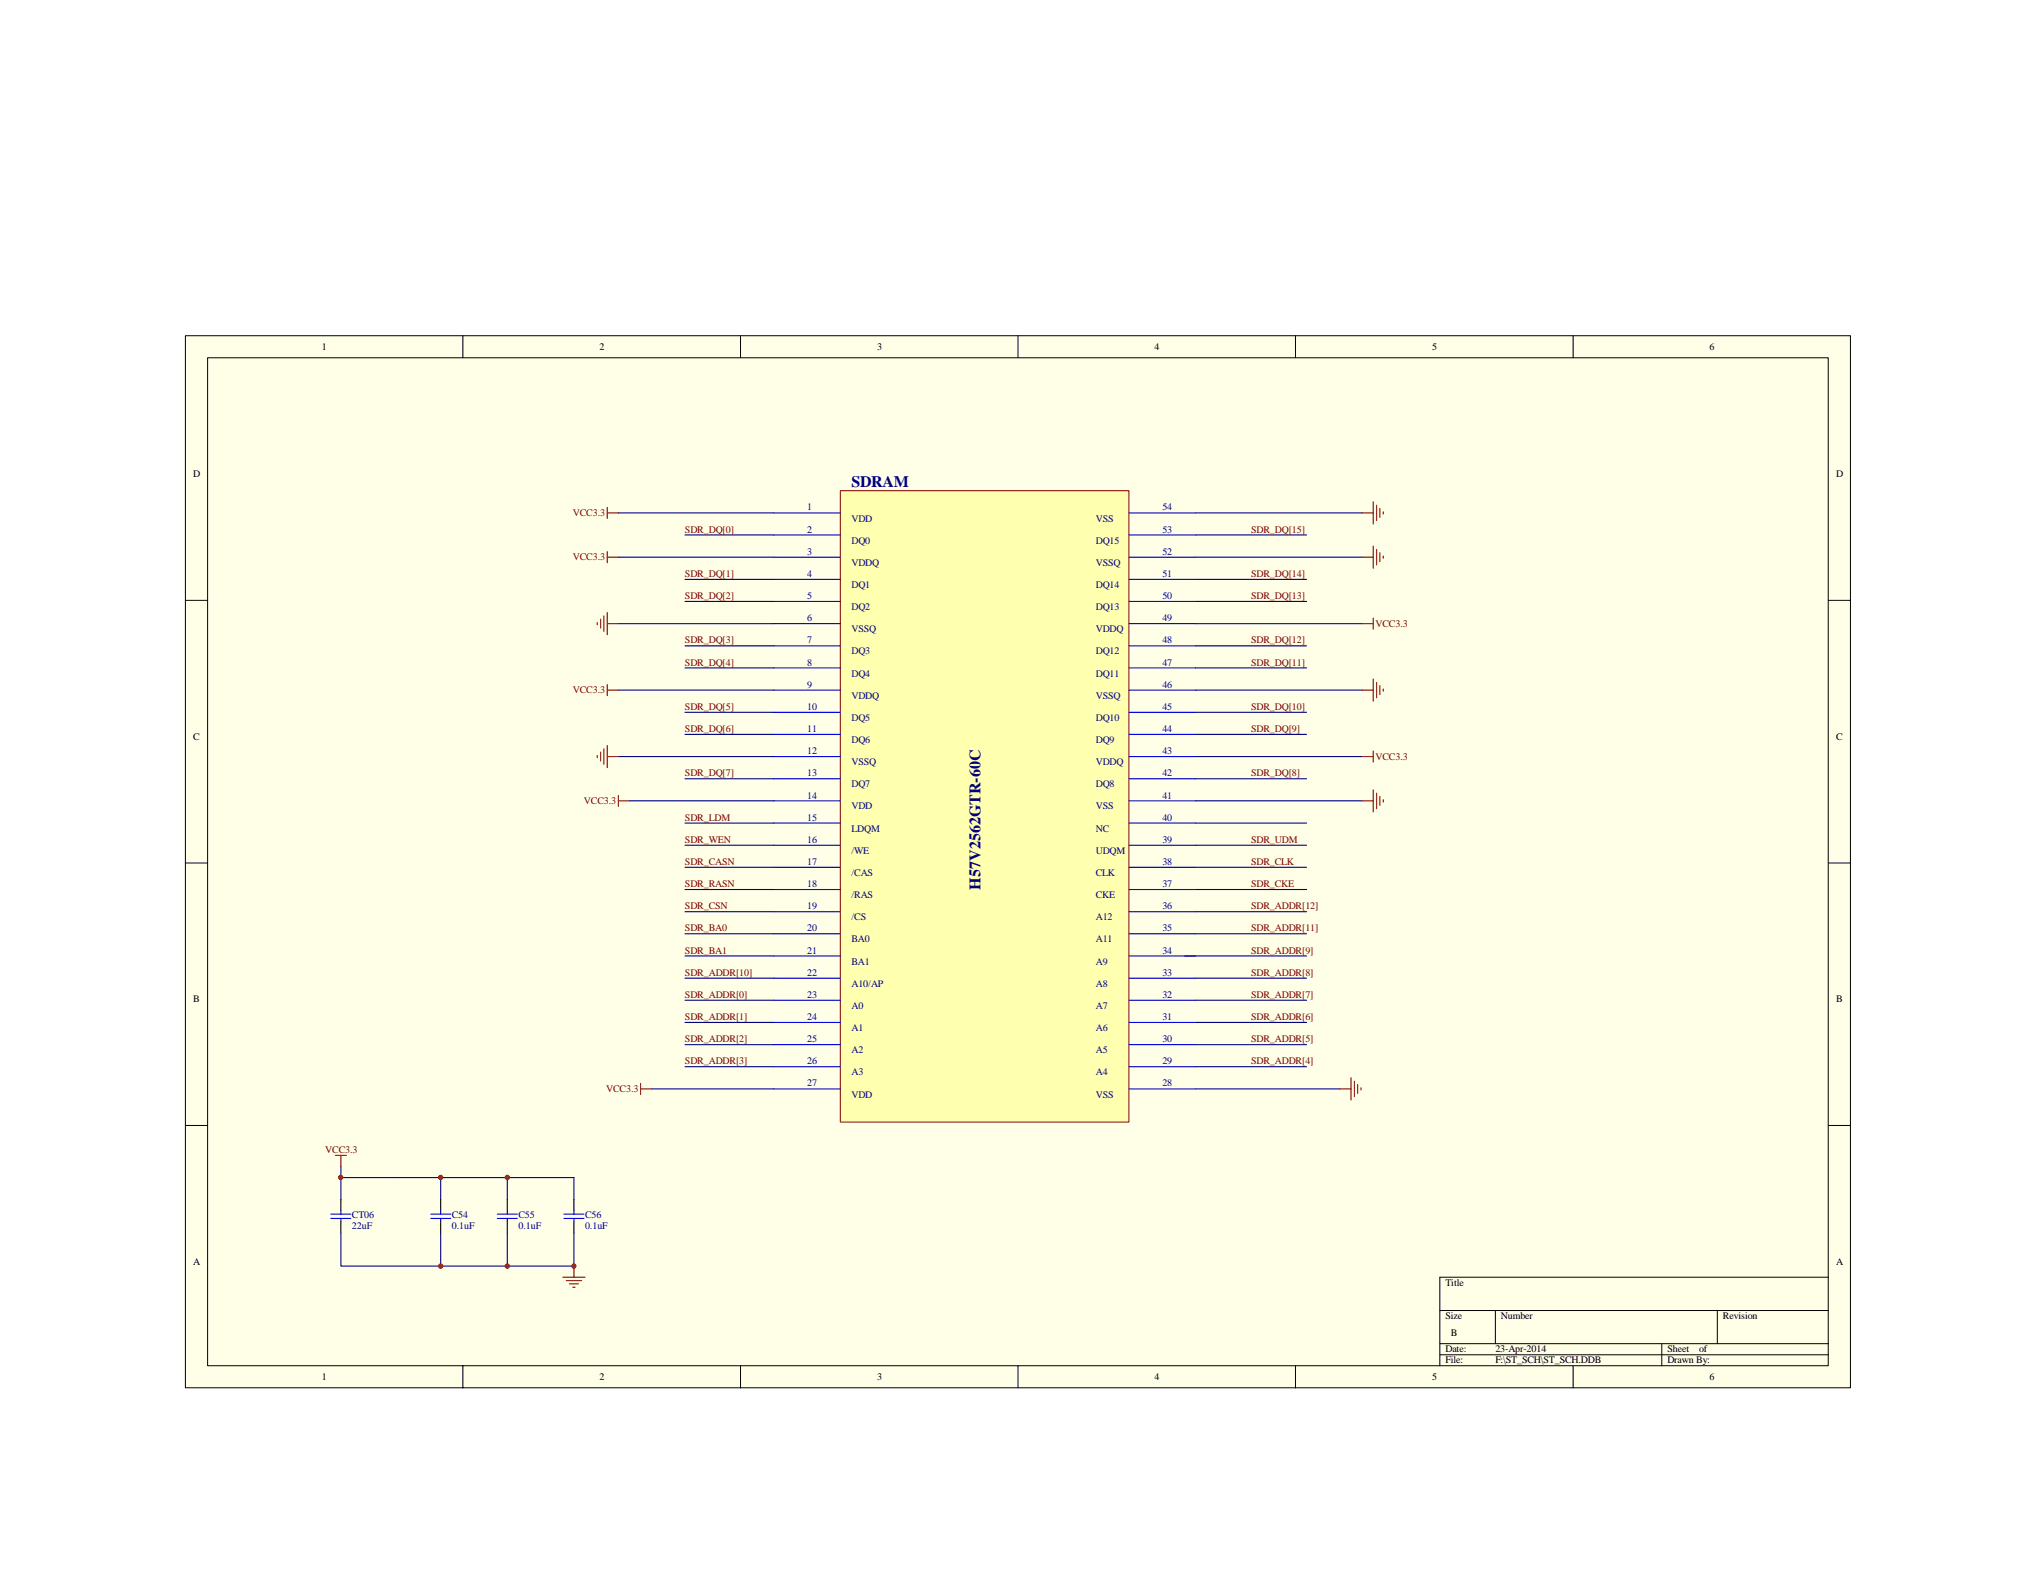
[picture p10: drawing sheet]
<svg xmlns="http://www.w3.org/2000/svg" width="279mm" height="216mm" viewBox="0 0 279 216" stroke-linecap="round" stroke-linejoin="round" font-family="sans-serif">
<path d="M25.4 46.1h228.5v144.4h-228.5z" fill="#ffffe8"/>
<g fill="none" stroke="#000" stroke-width=".14">
<path d="M25.4 46.1h228.5v144.4h-228.5zM28.5 49.1h222.4v138.4h-222.4zM63.5 46.1v3M101.6 46.1v3M139.7 46.1v3M177.8 46.1v3M215.9 46.1v3M25.4 82.4h3.1M250.9 82.4h3.1M25.4 118.4h3.1M250.9 118.4h3.1M25.4 154.5h3.1"/>
<path d="M250.9 154.5h3.1M197.6 179.9h53.3M205.2 179.9v4.5M235.7 179.9v4.5M250.9 175.3h-53.3v12.2M63.5 187.5v3M101.6 187.5v3M139.7 187.5v3M177.8 187.5v3M197.6 184.4h53.3M197.6 185.9h53.3M215.9 187.5v3"/>
<path d="M228 184.4v3.1"/>
</g>
<path d="M115.3 67.4h39.6v86.6h-39.6z" fill="#ffffb0"/>
<path d="M115.3 67.4h39.6v86.6h-39.6z" fill="none" stroke="#800000" stroke-width=".14"/>
<g fill="none" stroke="#00f" stroke-width=".15">
<path d="M106.2 70.4h9.1M106.2 73.4h9.1M106.2 76.5h9.1M106.2 79.5h9.1M154.9 70.4h9.2M154.9 73.4h9.2M154.9 76.5h9.2M154.9 79.5h9.2M106.2 82.5h9.1M106.2 85.6h9.1M106.2 88.6h9.1M106.2 91.7h9.1"/>
<path d="M106.2 94.7h9.1M106.2 97.8h9.1M154.9 82.5h9.2M154.9 85.6h9.2M154.9 88.6h9.2M154.9 91.7h9.2M154.9 94.7h9.2M154.9 97.8h9.2M106.2 100.8h9.1M106.2 103.8h9.1M106.2 106.9h9.1M106.2 109.9h9.1"/>
<path d="M106.2 113h9.1M106.2 116h9.1M106.2 119h9.1M154.9 100.8h9.2M154.9 103.8h9.2M154.9 106.9h9.2M154.9 109.9h9.2M154.9 113h9.2M154.9 116h9.2M154.9 119h9.2M106.2 122.1h9.1M106.2 125.1h9.1"/>
<path d="M106.2 128.2h9.1M106.2 131.2h9.1M106.2 134.3h9.1M106.2 137.3h9.1M154.9 122.1h9.2M154.9 125.1h9.2M154.9 128.2h9.2M154.9 131.2h9.2M154.9 134.3h9.2M154.9 137.3h9.2M106.2 140.3h9.1M106.2 143.4h9.1"/>
<path d="M106.2 146.4h9.1M106.2 149.5h9.1M154.9 140.3h9.2M154.9 143.4h9.2M154.9 146.4h9.2M154.9 149.5h9.2M45.4 166.6h2.7M45.4 167.2h2.7M46.8 166.2v.4M46.8 167.2v.5M59.1 166.6h2.7M59.1 167.2h2.7"/>
<path d="M60.5 166.2v.4M60.5 167.2v.5M68.2 166.6h2.8M68.2 167.2h2.8M69.6 166.2v.4M69.6 167.2v.5M77.4 166.6h2.7M77.4 167.2h2.7M78.8 166.2v.4M78.8 167.2v.5"/>
</g>
<g fill="none" stroke="#000080" stroke-width=".15">
<path d="M84.9 76.5h21.3M84.9 70.4h21.3M94 79.5h12.2M94 73.4h12.2M164.1 79.5h15.2M164.1 76.5h22.8M164.1 73.4h15.2M164.1 70.4h22.8M84.9 94.7h21.3M84.9 85.6h21.3M94 97.8h12.2M94 91.7h12.2"/>
<path d="M94 88.6h12.2M94 82.5h12.2M164.1 97.8h15.2M164.1 94.7h22.8M164.1 91.7h15.2M164.1 88.6h15.2M164.1 85.6h22.8M164.1 82.5h15.2M84.9 103.8h21.3M86.4 109.9h19.8M94 119h12.2M94 116h12.2"/>
<path d="M94 113h12.2M94 106.9h12.2M94 100.8h12.2M164.1 119h15.2M164.1 116h15.2M164.1 113h15.2M164.1 109.9h22.8M164.1 106.9h15.2M164.1 103.8h22.8M164.1 100.8h15.2M94 137.3h12.2M94 134.3h12.2"/>
<path d="M94 131.2h12.2M94 128.2h12.2M94 125.1h12.2M94 122.1h12.2M162.6 131.2h16.7M164.1 137.3h15.2M164.1 134.3h15.2M164.1 128.2h15.2M164.1 125.1h15.2M164.1 122.1h15.2M89.4 149.5h16.8M94 146.4h12.2"/>
<path d="M94 143.4h12.2M94 140.3h12.2M164.1 149.5h19.8M164.1 146.4h15.2M164.1 143.4h15.2M164.1 140.3h15.2M46.8 160.1v1.5h32v3.1M46.8 169.2v4.6h13.7M46.8 161.6v3.1M60.5 161.6v3.1M69.6 161.6v3.1M69.6 169.2v4.6"/>
<path d="M78.8 169.2v4.6h-18.3v-4.6"/>
</g>
<g fill="none" stroke="#800000" stroke-width=".15">
<path d="M83.3 75.7v1.5M83.3 70.4h1.6M83.3 76.5h1.6M83.3 69.6v1.6M186.9 70.4h1.5M186.9 76.5h1.5M188.4 68.9v3M188.4 75v3M188.9 69.3v2.2M188.9 75.4v2.1M189.4 69.8v1.2M189.4 75.9v1.2"/>
<path d="M189.8 70.3v.2M189.8 76.3v.3M82 85.4v.3M82.4 85v1.2M82.9 84.5v2.2M83.3 94v1.5M83.3 85.6h1.6M83.3 84.1v3M83.3 94.7h1.6M186.9 85.6h1.5M186.9 94.7h1.5M188.4 93.2v3"/>
<path d="M188.4 84.8v1.6M188.9 93.7v2.1M189.4 94.1v1.2M189.8 94.6v.3M82 103.7v.3M82.4 103.2v1.3M82.9 102.8v2.1M83.3 103.8h1.6M83.3 102.3v3.1M84.9 109.2v1.5M84.9 109.9h1.5M186.9 103.8h1.5"/>
<path d="M186.9 109.9h1.5M188.4 108.4v3M188.4 103.1v1.5M188.9 108.9v2.1M189.4 109.3v1.2M189.8 109.8v.3M46 158.6h1.5M46.8 158.6v1.5M87.9 148.7v1.5M87.9 149.5h1.5M183.9 149.5h1.5M185.4 147.9v3.1"/>
<path d="M185.9 148.4v2.1M186.3 148.8v1.3M186.8 149.3v.3M77.2 175.3h3.1M77.7 175.8h2.1M78.1 176.2h1.3M78.6 176.7h.3M78.8 173.8v1.5"/>
</g>
<path d="M46.8 164.7v1.5M46.8 167.7v1.5M60.5 164.7v1.5M60.5 167.7v1.5M69.6 164.7v1.5M69.6 167.7v1.5M78.8 164.7v1.5M78.8 167.7v1.5" fill="none" stroke="#000" stroke-width=".15"/>
<g fill="#800000" stroke="#800000" stroke-width=".14">
<circle cx="46.8" cy="161.6" r=".3"/>
<circle cx="60.5" cy="161.6" r=".3"/>
<circle cx="69.6" cy="161.6" r=".3"/>
<circle cx="60.5" cy="173.8" r=".3"/>
<circle cx="69.6" cy="173.8" r=".3"/>
<circle cx="78.7" cy="173.8" r=".29"/>
</g>
<g font-size="2.2" fill="#000080">
<text x="116.8" y="66.9">SDRAM</text>
<text x="134.6" y="122.1" transform="rotate(-90 134.6 122.1)">H57V2562GTR-60C</text>
</g>
<g font-size="1.4">
<text x="44.2" y="48">1</text>
<text x="82.3" y="48">2</text>
<text x="120.4" y="48">3</text>
<text x="158.4" y="48">4</text>
<text x="196.5" y="48">5</text>
<text x="234.6" y="48">6</text>
<text x="26.5" y="65.5">D</text>
<text x="252" y="65.5">D</text>
<text x="26.5" y="101.5">C</text>
<text x="252" y="101.5">C</text>
<text x="26.5" y="137.6">B</text>
<text x="252" y="137.6">B</text>
<text x="26.5" y="173.6">A</text>
<text x="252" y="173.6">A</text>
<text x="198.4" y="176.5">Title</text>
<text x="198.4" y="181.1">Size</text>
<text x="198.4" y="185.6">Date:</text>
<text x="199.1" y="183.3">B</text>
<text x="205.2" y="185.6">23-Apr-2014</text>
<text x="206" y="181.1">Number</text>
<text x="228.8" y="185.6">Sheet</text>
<text x="233.2" y="185.6">of</text>
<text x="236.4" y="181.1">Revision</text>
<text x="44.2" y="189.4">1</text>
<text x="82.3" y="189.4">2</text>
<text x="120.4" y="189.4">3</text>
<text x="158.4" y="189.4">4</text>
<text x="196.5" y="189.4">5</text>
<text x="198.4" y="187.1">File:</text>
<text x="205.2" y="187.1">F:\ST_SCH\ST_SCH.DDB</text>
<text x="228.8" y="187.1">Drawn By:</text>
<text x="234.6" y="189.4">6</text>
</g>
<g font-size="1.4" fill="#800000">
<text x="78.6" y="70.8">VCC3.3</text>
<text x="78.6" y="76.9">VCC3.3</text>
<text x="94" y="73.1">SDR_DQ[0]</text>
<text x="171.7" y="73.1">SDR_DQ[15]</text>
<text x="94" y="82.2">SDR_DQ[2]</text>
<text x="94" y="79.2">SDR_DQ[1]</text>
<text x="171.7" y="82.2">SDR_DQ[13]</text>
<text x="171.7" y="79.2">SDR_DQ[14]</text>
<text x="94" y="88.3">SDR_DQ[3]</text>
<text x="171.7" y="88.3">SDR_DQ[12]</text>
<text x="188.8" y="86">VCC3.3</text>
<text x="78.6" y="95.1">VCC3.3</text>
<text x="94" y="91.4">SDR_DQ[4]</text>
<text x="171.7" y="91.4">SDR_DQ[11]</text>
<text x="94" y="100.5">SDR_DQ[6]</text>
<text x="94" y="97.4">SDR_DQ[5]</text>
<text x="171.7" y="100.5">SDR_DQ[9]</text>
<text x="171.7" y="97.4">SDR_DQ[10]</text>
<text x="94" y="106.6">SDR_DQ[7]</text>
<text x="171.7" y="106.6">SDR_DQ[8]</text>
<text x="188.8" y="104.3">VCC3.3</text>
<text x="80.1" y="110.4">VCC3.3</text>
<text x="94" y="112.6">SDR_LDM</text>
<text x="94" y="118.7">SDR_CASN</text>
<text x="94" y="115.7">SDR_WEN</text>
<text x="171.7" y="118.7">SDR_CLK</text>
<text x="171.7" y="115.7">SDR_UDM</text>
<text x="94" y="124.8">SDR_CSN</text>
<text x="94" y="121.8">SDR_RASN</text>
<text x="171.7" y="124.8">SDR_ADDR[12]</text>
<text x="171.7" y="121.8">SDR_CKE</text>
<text x="94" y="130.9">SDR_BA1</text>
<text x="94" y="127.8">SDR_BA0</text>
<text x="171.7" y="130.9">SDR_ADDR[9]</text>
<text x="171.7" y="127.8">SDR_ADDR[11]</text>
<text x="94" y="137">SDR_ADDR[0]</text>
<text x="94" y="133.9">SDR_ADDR[10]</text>
<text x="171.7" y="137">SDR_ADDR[7]</text>
<text x="171.7" y="133.9">SDR_ADDR[8]</text>
<text x="94" y="143">SDR_ADDR[2]</text>
<text x="94" y="140">SDR_ADDR[1]</text>
<text x="171.7" y="143">SDR_ADDR[5]</text>
<text x="171.7" y="140">SDR_ADDR[6]</text>
<text x="83.2" y="149.9">VCC3.3</text>
<text x="94" y="146.1">SDR_ADDR[3]</text>
<text x="171.7" y="146.1">SDR_ADDR[4]</text>
<text x="44.6" y="158.2">VCC3.3</text>
</g>
<g font-size="1.4" fill="#000080">
<text x="110.8" y="70.1">1</text>
<text x="116.8" y="71.6">VDD</text>
<text x="150.4" y="71.6">VSS</text>
<text x="159.5" y="70.1">54</text>
<text x="110.8" y="73.1">2</text>
<text x="110.8" y="76.1">3</text>
<text x="116.8" y="74.6">DQ0</text>
<text x="116.8" y="77.7">VDDQ</text>
<text x="150.4" y="74.6">DQ15</text>
<text x="150.4" y="77.7">VSSQ</text>
<text x="159.5" y="73.1">53</text>
<text x="159.5" y="76.1">52</text>
<text x="110.8" y="79.2">4</text>
<text x="110.8" y="82.2">5</text>
<text x="116.8" y="80.7">DQ1</text>
<text x="116.8" y="83.7">DQ2</text>
<text x="150.4" y="80.7">DQ14</text>
<text x="150.4" y="83.7">DQ13</text>
<text x="159.5" y="79.2">51</text>
<text x="159.5" y="82.2">50</text>
<text x="110.8" y="85.3">6</text>
<text x="110.8" y="88.3">7</text>
<text x="116.8" y="86.8">VSSQ</text>
<text x="116.8" y="89.8">DQ3</text>
<text x="150.4" y="86.8">VDDQ</text>
<text x="150.4" y="89.8">DQ12</text>
<text x="159.5" y="85.3">49</text>
<text x="159.5" y="88.3">48</text>
<text x="110.8" y="91.4">8</text>
<text x="110.8" y="94.4">9</text>
<text x="116.8" y="92.9">DQ4</text>
<text x="116.8" y="95.9">VDDQ</text>
<text x="150.4" y="92.9">DQ11</text>
<text x="150.4" y="95.9">VSSQ</text>
<text x="159.5" y="91.4">47</text>
<text x="159.5" y="94.4">46</text>
<text x="110.8" y="97.4">10</text>
<text x="110.8" y="100.5">11</text>
<text x="116.8" y="99">DQ5</text>
<text x="116.8" y="102">DQ6</text>
<text x="150.4" y="99">DQ10</text>
<text x="150.4" y="102">DQ9</text>
<text x="159.5" y="97.4">45</text>
<text x="159.5" y="100.5">44</text>
<text x="110.8" y="103.5">12</text>
<text x="110.8" y="106.6">13</text>
<text x="116.8" y="105">VSSQ</text>
<text x="150.4" y="105">VDDQ</text>
<text x="159.5" y="103.5">43</text>
<text x="159.5" y="106.6">42</text>
<text x="110.8" y="109.6">14</text>
<text x="110.8" y="112.6">15</text>
<text x="116.8" y="108.1">DQ7</text>
<text x="116.8" y="111.1">VDD</text>
<text x="150.4" y="108.1">DQ8</text>
<text x="150.4" y="111.1">VSS</text>
<text x="159.5" y="109.6">41</text>
<text x="159.5" y="112.6">40</text>
<text x="110.8" y="115.7">16</text>
<text x="110.8" y="118.7">17</text>
<text x="116.8" y="114.2">LDQM</text>
<text x="116.8" y="117.2">/WE</text>
<text x="150.4" y="114.2">NC</text>
<text x="150.4" y="117.2">UDQM</text>
<text x="159.5" y="115.7">39</text>
<text x="159.5" y="118.7">38</text>
<text x="110.8" y="121.8">18</text>
<text x="110.8" y="124.8">19</text>
<text x="116.8" y="120.2">/CAS</text>
<text x="116.8" y="123.3">/RAS</text>
<text x="150.4" y="120.2">CLK</text>
<text x="150.4" y="123.3">CKE</text>
<text x="159.5" y="121.8">37</text>
<text x="159.5" y="124.8">36</text>
<text x="110.8" y="127.8">20</text>
<text x="110.8" y="130.9">21</text>
<text x="116.8" y="126.3">/CS</text>
<text x="116.8" y="129.3">BA0</text>
<text x="150.4" y="126.3">A12</text>
<text x="150.4" y="129.3">A11</text>
<text x="159.5" y="127.8">35</text>
<text x="159.5" y="130.9">34</text>
<text x="110.8" y="133.9">22</text>
<text x="110.8" y="137">23</text>
<text x="116.8" y="132.4">BA1</text>
<text x="116.8" y="135.4">A10/AP</text>
<text x="150.4" y="132.4">A9</text>
<text x="150.4" y="135.4">A8</text>
<text x="159.5" y="133.9">33</text>
<text x="159.5" y="137">32</text>
<text x="110.8" y="140">24</text>
<text x="110.8" y="143">25</text>
<text x="116.8" y="138.5">A0</text>
<text x="116.8" y="141.5">A1</text>
<text x="150.4" y="138.5">A7</text>
<text x="150.4" y="141.5">A6</text>
<text x="159.5" y="140">31</text>
<text x="159.5" y="143">30</text>
<text x="110.8" y="146.1">26</text>
<text x="110.8" y="149.1">27</text>
<text x="116.8" y="144.6">A2</text>
<text x="116.8" y="147.6">A3</text>
<text x="150.4" y="144.6">A5</text>
<text x="150.4" y="147.6">A4</text>
<text x="159.5" y="146.1">29</text>
<text x="159.5" y="149.1">28</text>
<text x="116.8" y="150.6">VDD</text>
<text x="150.4" y="150.6">VSS</text>
<text x="48.3" y="167.2">CT06</text>
<text x="62" y="167.2">C54</text>
<text x="71.1" y="167.2">C55</text>
<text x="80.3" y="167.2">C56</text>
<text x="48.3" y="168.7">22uF</text>
<text x="62" y="168.7">0.1uF</text>
<text x="71.1" y="168.7">0.1uF</text>
<text x="80.3" y="168.7">0.1uF</text>
</g>
</svg>
